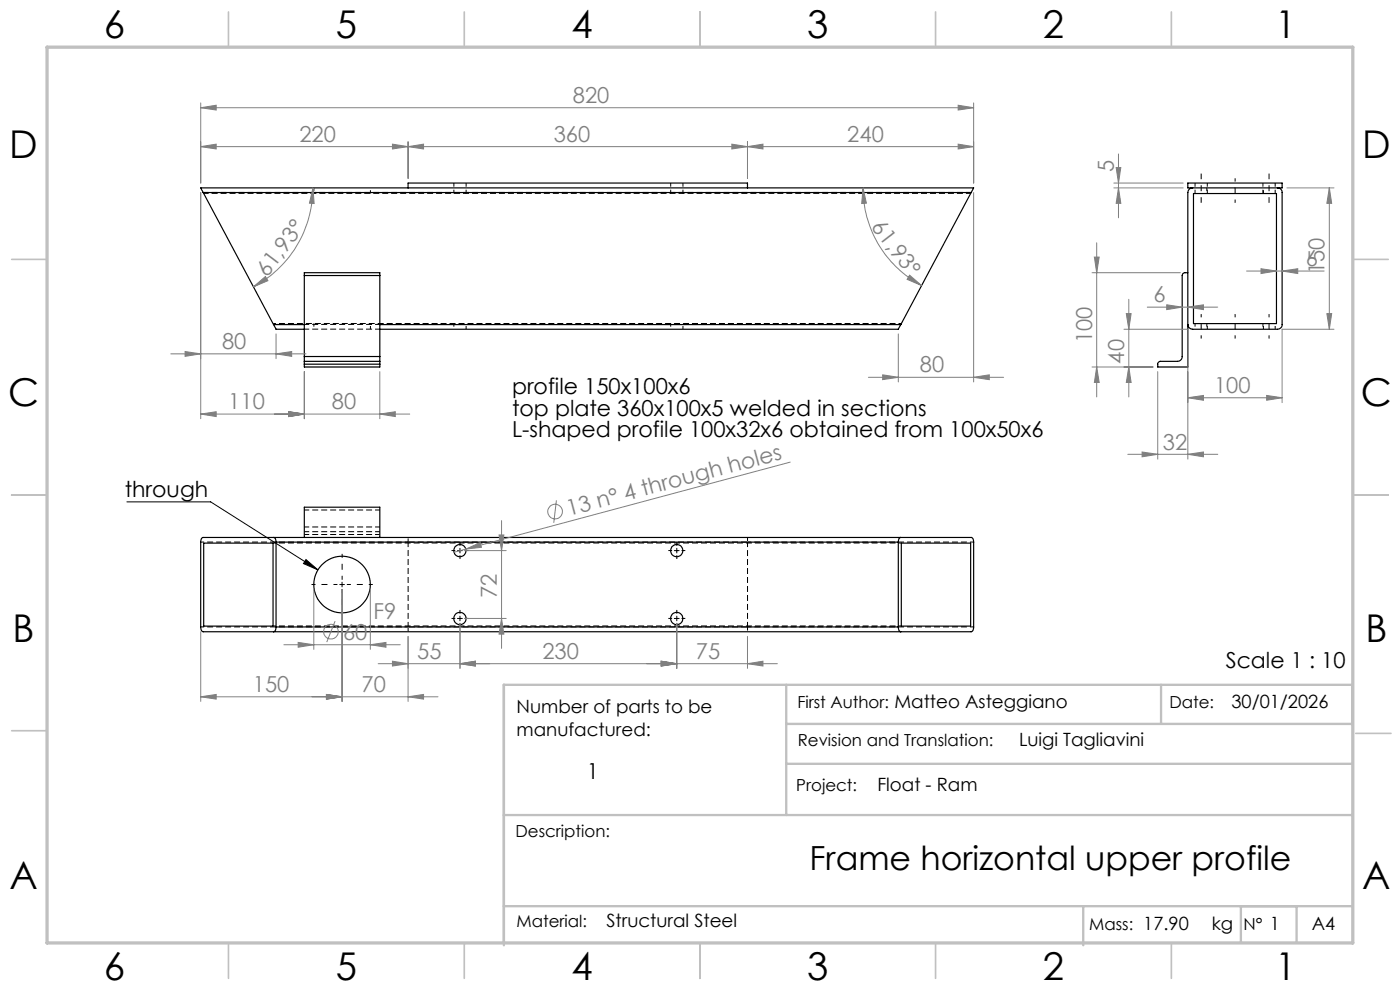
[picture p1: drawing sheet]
<svg xmlns="http://www.w3.org/2000/svg" width="297mm" height="210mm" viewBox="0 0 297 210" stroke-linecap="round" stroke-linejoin="round" font-family="sans-serif">
<path d="M64.6 69.8h16M64.6 68.8h16M80.6 108.2h-16M80.6 111.8h-16M80.6 112.8h-16M80.6 113.4h-16" fill="none" stroke="#000" stroke-width=".21" stroke-dasharray="1.3 .6" stroke-dashoffset=".3" stroke-linecap="butt"/>
<path d="M43.2 41h162.7M58.1 68.8h6.5M158.6 115v18M86.6 133v-18" fill="none" stroke="#000" stroke-width=".21" stroke-dasharray="1.3 .6" stroke-dashoffset=".2" stroke-linecap="butt"/>
<path d="M57.9 68.6h133.3M57.9 115.2h133.3M57.9 132.8h133.3" fill="none" stroke="#000" stroke-width=".21" stroke-dasharray="1.3 .6" stroke-dashoffset=".7" stroke-linecap="butt"/>
<path d="M43.1 40.8h163" fill="none" stroke="#000" stroke-width=".21" stroke-dasharray="1.3 .6" stroke-dashoffset=".1" stroke-linecap="butt"/>
<g fill="none" stroke="#000" stroke-width=".21" stroke-dasharray="1.3 .6" stroke-dashoffset=".6" stroke-linecap="butt">
<path d="M66.6 39.8v1.2M256 39.8v1.2M78.6 41v-1.2M268 41v-1.2M66.6 68.6v1.2M78.6 69.8v-1.2M80.6 68.8h110.5M96.3 68.6v1.2M98.9 69.8v-1.2M142.3 68.6v1.2M144.9 69.8v-1.2M253.5 68.6v1.2"/>
<path d="M256 68.6v1.2M256.1 69.8v-1.2M267.9 68.6v1.2M268 69.8v-1.2M270.5 69.8v-1.2"/>
</g>
<g fill="none" stroke="#000" stroke-width=".21" stroke-dasharray="1.3 .6" stroke-dashoffset=".5" stroke-linecap="butt">
<path d="M96.3 38.8v2.2M142.3 38.8v2.2M253.5 38.8v2.2M267.9 38.8v2.2M98.9 41v-2.2M144.9 41v-2.2M256.1 41v-2.2M270.5 41v-2.2M42.6 115h44M86.6 115v-1M158.6 114v1M42.6 133h44"/>
<path d="M86.6 134v-1M158.6 133v1"/>
</g>
<g fill="none" stroke="#000" stroke-width=".25">
<path d="M86.6 39.9v-1.1h72v1.1M252 38.8h20v1.1h-20zM253 39.9a1.01 1.01 0 0 0-1 .9v37h-6.4v-.6a.6 .6 0 0 1 .6-.5h3.6a1.02 1.02 0 0 0 1-1.1v-17.2a.6 .6 0 0 1 .6-.6h.6M271 39.9a.95 .95 0 0 1 1 .9v28.1a.95 .95 0 0 1-1 .9h-18a1.08 1.08 0 0 1-1-.9M43.1 40.8l-.5-.9h164l-.6 .9M43.1 40.8l14.9 28.1M43.1 40.8h162.9M64.6 58.4v-.6h16v.6M64.6 58.4v17.2M64.6 58.4h16M80.6 58.4v17.2M206 40.8l-14.9 28.1"/>
<path d="M253.2 41.1h17.6v27.5h-17.6zM58 68.9l.6 .9h6M58 68.9h6.6M64.6 76.7v.5M64.6 75.6v1.1M64.6 77.2h16M64.6 76.7h16M64.6 77.2v.6h16v-.6M64.6 75.6h16M80.6 76.7v.5M80.6 75.6v1.1M80.6 68.9h110.5"/>
<path d="M191.1 68.9l-.5 .9h-110M42.8 114.2l.2-.2h163a.78 .78 0 0 1 .6 1v18a.87 .87 0 0 1-.6 1h-162.9a.86 .86 0 0 1-.5-1v-18.2zM43.2 115.2h14.7v17.6h-14.7zM58 114a.78 .78 0 0 1 .6 1M58.6 115v18M58.6 115h132M64.6 114v-6.4h16v6.4M190.6 115v18M191.1 114a.78 .78 0 0 0-.5 1M191.2 115.2h14.7v17.6h-14.7zM58.6 133a.87 .87 0 0 1-.6 1M58.6 133h132"/>
<path d="M190.6 133a.87 .87 0 0 0 .5 1"/>
<circle cx="97.6" cy="116.8" r="1.3"/>
<circle cx="143.6" cy="116.8" r="1.3"/>
<circle cx="72.6" cy="124" r="6"/>
<circle cx="97.5" cy="131.2" r="1.3"/>
<circle cx="143.6" cy="131.2" r="1.3"/>
</g>
<path d="M158.6 115h48M158.6 133h48" fill="none" stroke="#000" stroke-width=".21" stroke-dasharray="1.3 .6" stroke-dashoffset=".4" stroke-linecap="butt"/>
<path d="M86.6 115h72M86.6 133h72" fill="none" stroke="#000" stroke-width=".21" stroke-dasharray="1.3 .6" stroke-dashoffset="-.1" stroke-linecap="butt"/>
<g fill="none" stroke="#808080" stroke-width=".21">
<path d="M42.6 22.9l3.3-.6v1zM42.6 31.1l3.3-.5v1zM42.6 21.8v17M42.6 22.9h164M42.6 31.1h164M66.4 39.9l.2 3.3-.9-.1zM66.4 39.9a23.9 23.9 0 0 1-12.6 20.9M83.3 30.6l3.3 .5-3.3 .5zM86.6 31.1l3.3-.5v1zM86.6 30.1v7.7M155.3 30.6l3.3 .5-3.3 .5zM158.6 31.1l3.3-.5v1z"/>
<path d="M158.6 30.1v7.7M183.1 39.9l.7 3.2-1 .1zM183.1 39.9a23.3 23.3 0 0 0 12.4 20.7M203.3 22.3l3.3 .6-3.3 .4zM203.3 30.6l3.3 .5-3.3 .5zM206.6 21.8v17M236.3 39.9h14.7M236.3 38.8h14.7M236.8 35.6h1l-.5 3.2zM237.3 39.9l.5 3.2h-1zM237.3 32.7v13.5M273 39.9h10"/>
<path d="M282 39.9l.5 3.2h-1zM282 39.9v29.9M42.6 40.8v48M193 58.4l2.5 2.2-3.1-1.3zM206.6 40.8v40.2M231.7 57.8h18.7M232.2 54.5h1l-.5 3.3zM232.7 51.5v32.7M264.4 57.5h16.5M267.5 57l3.3 .5-3.3 .5zM272 57.5l3.3-.5v1zM36.2 75.1h28.7"/>
<path d="M39.3 74.6l3.3 .5-3.3 .5zM53.8 60.8l2.5-2.1 .5 .8zM58.6 75.1l3.3-.5v1zM58.6 70.8v5.3M64.6 78.8v10M80.6 78.8v10M187.3 79.5l3.3 .5-3.3 .5zM190.6 70.8v10.2M231.7 77.8h12.9M232.7 77.8l.5 3.3h-1zM238.4 69.8h13.6v27.6M238.9 66.5h1.1l-.5 3.3z"/>
<path d="M239.5 77.8l.5 3.3h-1.1zM239.5 63.5v20.7M243.4 65.1h14.9M245.6 78.8v18.6M247.5 64.7l3.3 .4-3.3 .6zM252 65.1l3.3-.4v1zM281.5 66.5h1l-.5 3.3zM283 69.8h-11v15.6M42.6 87.8l3.3-.5v1.1zM42.6 87.8h44.3M61.3 87.3l3.3 .5-3.3 .6zM80.6 87.8l3.3-.5v1.1z"/>
<path d="M167.6 98l-71.3 19.1M184.2 80h28.7M206.6 80l3.3-.5v1zM239.3 96.4h19M242.3 95.9l3.3 .5-3.3 .5zM252 84.4l3.3-.5v1zM252 96.4l3.3-.5v1zM252 84.4h20M268.7 83.9l3.3 .5-3.3 .5zM98.6 116.8h8.8M98.8 116.5l3.1-1.4 .2 1zM105.9 113.5h1l-.5 3.3z"/>
<path d="M106.4 110.4v27.1M118 106.1l-.5 4.8M42.6 134v14.8M60.2 136.8h24.7M63.3 136.3l3.3 .5-3.3 .5zM66.6 125v12.8M71.1 131.8l-1.8 4.4M72.6 125v23.8M78.6 136.8l3.3-.5v1zM78.6 125v12.8M86.6 135v13.8M97.6 132.2v9.6"/>
<path d="M98.6 131.2h8.8M106.4 131.2l.5 3.3h-1zM143.6 132.2v9.6M158.6 135v6.8M42.6 147.8l3.3-.5v1zM42.6 147.8h50.3M69.3 147.3l3.3 .5-3.3 .5zM80.2 140.8h84.7M83.3 140.3l3.3 .5-3.3 .5zM86.6 147.8l3.3-.5v1zM97.6 140.8l3.3-.5v1zM140.3 140.3l3.3 .5-3.3 .5z"/>
<path d="M158.6 140.8l3.3-.5v1z"/>
<circle cx="117.8" cy="108.5" r="1.56"/>
<circle cx="70.2" cy="134" r="1.56"/>
</g>
<path d="M26.9 106.5h17.8l22.8 14.4M64.9 118.7l2.6 2.2-3.1-1.4zM97 116.8h1.1M97.6 116.3v1M143.1 116.8h1M143.6 116.3v1M72.1 124h1M72.6 123.5v1M97 131.2h1.1M97.6 130.7v1M143.1 131.2h1M143.6 130.7v1" fill="none" stroke="#000" stroke-width=".21"/>
<path d="M71.6 124h-5.5M72.6 125v5.5M72.6 123v-5.5M73.6 124h5.5" fill="none" stroke="#000" stroke-width=".21" stroke-dasharray="15.2 1.3 1.3 1.3" stroke-dashoffset="14.4" stroke-linecap="butt"/>
<g fill="none" stroke="#000" stroke-width=".21" stroke-dasharray="15.2 1.3 1.3 1.3" stroke-linecap="butt">
<path d="M96.6 116.8h-.8M97.6 117.8v.8M97.6 115.8v-.8M98.6 116.8h.8M142.6 116.8h-.8M143.6 117.8v.8M143.6 115.8v-.8M144.6 116.8h.8M96.6 131.2h-.8M97.6 132.2v.8M97.6 130.2v-.8M98.6 131.2h.8"/>
<path d="M142.6 131.2h-.8M143.6 132.2v.8M143.6 130.2v-.8M144.6 131.2h.8"/>
</g>
<path d="M262 37.8v5.2M254.8 66.6v5.2M262 66.6v5.2M269.2 66.6v5.2" fill="none" stroke="#000" stroke-width=".21" stroke-dasharray="15.2 1.3 1.3 1.3" stroke-dashoffset="14.5" stroke-linecap="butt"/>
<path d="M254.8 36.8v6.2M269.2 36.8v6.2" fill="none" stroke="#000" stroke-width=".21" stroke-dasharray="15.2 1.3 1.3 1.3" stroke-dashoffset="14" stroke-linecap="butt"/>
<g fill="none" stroke="#c0c0c0" stroke-width=".35">
<path d="M48.5 2.5v7.5M98.5 2.5v7.5M148.5 2.5v7.5M198.5 2.5v7.5M248.5 2.5v7.5M2.5 55h7.5M287 55h7.5M2.5 105h7.5M287 105h7.5M2.5 155h7.5M287.6 155.6h7.5M48.5 200v7.5"/>
<path d="M98.5 200v7.5M148.5 200v7.5M198.5 200v7.5M248.5 200v7.5"/>
</g>
<path d="M166.8 153.6h120.1v-8.3h-180v55.2M166.8 145.3v27.6M246.3 145.3v8.3M106.9 172.9h180M166.8 162h120.1M106.9 192.2h180M229.8 192.2v8.3M263.2 192.2v7.7M275.1 192.2v7.7" fill="none" stroke="#c0c0c0" stroke-width=".5"/>
<path d="M10 10h277v190h-277z" fill="none" stroke="#c0c0c0" stroke-width=".7"/>
<path d="M64.9 118.7l2.6 2.2-3.1-1.4z" fill="#000"/>
<g fill="#808080">
<path d="M98.8 116.5l3.1-1.4 .2 1z"/>
<path d="M61.3 87.3l3.3 .5-3.3 .6zM42.6 87.8l3.3-.5v1.1zM80.6 87.8l3.3-.5v1.1zM61.3 87.3l3.3 .5-3.3 .6zM206.6 80l3.3-.5v1zM187.3 79.5l3.3 .5-3.3 .5zM268.7 83.9l3.3 .5-3.3 .5zM252 84.4l3.3-.5v1zM272 57.5l3.3-.5v1zM267.5 57l3.3 .5-3.3 .5zM252 96.4l3.3-.5v1zM242.3 95.9l3.3 .5-3.3 .5zM97.6 140.8l3.3-.5v1zM83.3 140.3l3.3 .5-3.3 .5z"/>
<path d="M42.6 22.9l3.3-.6v1zM203.3 22.3l3.3 .6-3.3 .4zM86.6 31.1l3.3-.5v1zM155.3 30.6l3.3 .5-3.3 .5zM42.6 31.1l3.3-.5v1zM83.3 30.6l3.3 .5-3.3 .5zM158.6 31.1l3.3-.5v1zM203.3 30.6l3.3 .5-3.3 .5zM39.3 74.6l3.3 .5-3.3 .5zM58.6 75.1l3.3-.5v1zM42.6 147.8l3.3-.5v1zM69.3 147.3l3.3 .5-3.3 .5zM97.6 140.8l3.3-.5v1zM140.3 140.3l3.3 .5-3.3 .5zM69.3 147.3l3.3 .5-3.3 .5zM86.6 147.8l3.3-.5v1zM140.3 140.3l3.3 .5-3.3 .5zM158.6 140.8l3.3-.5v1z"/>
<path d="M53.8 60.8l2.5-2.1 .5 .8zM66.4 39.9l.2 3.3-.9-.1z"/>
<path d="M281.5 66.5h1l-.5 3.3zM282 39.9l.5 3.2h-1zM237.3 39.9l.5 3.2h-1zM236.8 35.6h1l-.5 3.2zM239.5 77.8l.5 3.3h-1.1zM238.9 66.5h1.1l-.5 3.3zM232.7 77.8l.5 3.3h-1zM232.2 54.5h1l-.5 3.3zM106.4 131.2l.5 3.3h-1zM105.9 113.5h1l-.5 3.3z"/>
<path d="M183.1 39.9l.7 3.2-1 .1zM193 58.4l2.5 2.2-3.1-1.3z"/>
<path d="M63.3 136.3l3.3 .5-3.3 .5zM78.6 136.8l3.3-.5v1z"/>
<path d="M247.5 64.7l3.3 .4-3.3 .6zM252 65.1l3.3-.4v1z"/>
</g>
<g font-size="8.1">
<text x="22" y="8">6</text>
<text x="71.2" y="8">5</text>
<text x="121.2" y="8">4</text>
<text x="171.2" y="8">3</text>
<text x="221.2" y="8">2</text>
<text x="270.5" y="8">1</text>
<text x="2" y="33.6">D</text>
<text x="289" y="33.6">D</text>
<text x="1.7" y="86.1">C</text>
<text x="288.7" y="86.1">C</text>
<text x="2.7" y="136.1">B</text>
<text x="289.7" y="136.1">B</text>
<text x="2" y="188.6">A</text>
<text x="289" y="188.6">A</text>
<text x="22" y="208">6</text>
<text x="71.2" y="208">5</text>
<text x="121.2" y="208">4</text>
<text x="171.2" y="208">3</text>
<text x="221.2" y="208">2</text>
<text x="270.5" y="208">1</text>
</g>
<text font-size="7.1" x="171.7" y="184.5">Frame horizontal upper profile</text>
<g font-size="4.7" fill="#808080">
<text x="121.5" y="21.8">820</text>
<text x="63.5" y="30.1">220</text>
<text x="117.5" y="30.1">360</text>
<text x="179.8" y="30.1">240</text>
<text x="236.3" y="36.5" transform="rotate(-90 236.3 36.5)">5</text>
<text x="184.7" y="48.3" transform="rotate(52 184.7 48.3)">61,93°</text>
<text x="56.7" y="59" transform="rotate(-53 56.7 59)">61,93°</text>
<text x="277" y="56.5">6</text>
<text x="281" y="58.2" transform="rotate(-90 281 58.2)">150</text>
<text x="244.7" y="64.1">6</text>
<text x="47.1" y="74">80</text>
<text x="231.7" y="72.7" transform="rotate(-90 231.7 72.7)">100</text>
<text x="238.5" y="77.1" transform="rotate(-90 238.5 77.1)">40</text>
<text x="195.2" y="79">80</text>
<text x="257.6" y="83.4">100</text>
<text x="48.4" y="86.8">110</text>
<text x="70.4" y="86.8">80</text>
<text x="246.7" y="95.4">32</text>
<text x="120.7" y="109.5" transform="rotate(-15 120.7 109.5)">13 n° 4 through holes</text>
<text x="79.3" y="131.2">F9</text>
<text x="105.4" y="126.8" transform="rotate(-90 105.4 126.8)">72</text>
<text x="72.8" y="135.7">60</text>
<text x="88.5" y="139.7">55</text>
<text x="115.1" y="139.7">230</text>
<text x="147.6" y="139.7">75</text>
<text x="53.7" y="146.8">150</text>
<text x="76.7" y="146.8">70</text>
</g>
<g font-size="4.7">
<text x="108.6" y="83.7">profile 150x100x6</text>
<text x="108.6" y="88.2">top plate 360x100x5 welded in sections</text>
<text x="108.6" y="92.7">L-shaped profile 100x32x6 obtained from 100x50x6</text>
<text x="26.5" y="105.4">through</text>
<text x="260" y="141.6">Scale 1 : 10</text>
<text x="124.5" y="165.3">1</text>
</g>
<g font-size="3.9">
<text x="109.6" y="151.2">Number of parts to be</text>
<text x="261.2" y="150.2">30/01/2026</text>
<text x="109.6" y="156.1">manufactured:</text>
<text x="216.2" y="158.3">Luigi Tagliavini</text>
<text x="186.1" y="167.8">Float - Ram</text>
<text x="128.7" y="196.7">Structural Steel</text>
<text x="257.1" y="197.3">kg</text>
<text x="278.3" y="197.4">A4</text>
</g>
<g font-size="3.5">
<text x="169.2" y="150.1">First Author: Matteo Asteggiano</text>
<text x="248.1" y="150.1">Date:</text>
<text x="169.3" y="158.3">Revision and Translation:</text>
<text x="168.9" y="167.8">Project:</text>
<text x="109.4" y="177.5">Description:</text>
<text x="109.6" y="196.7">Material:</text>
<text x="231.1" y="197.3">Mass: 17.90</text>
<text x="263.8" y="197.3">N° 1</text>
</g>
</svg>
